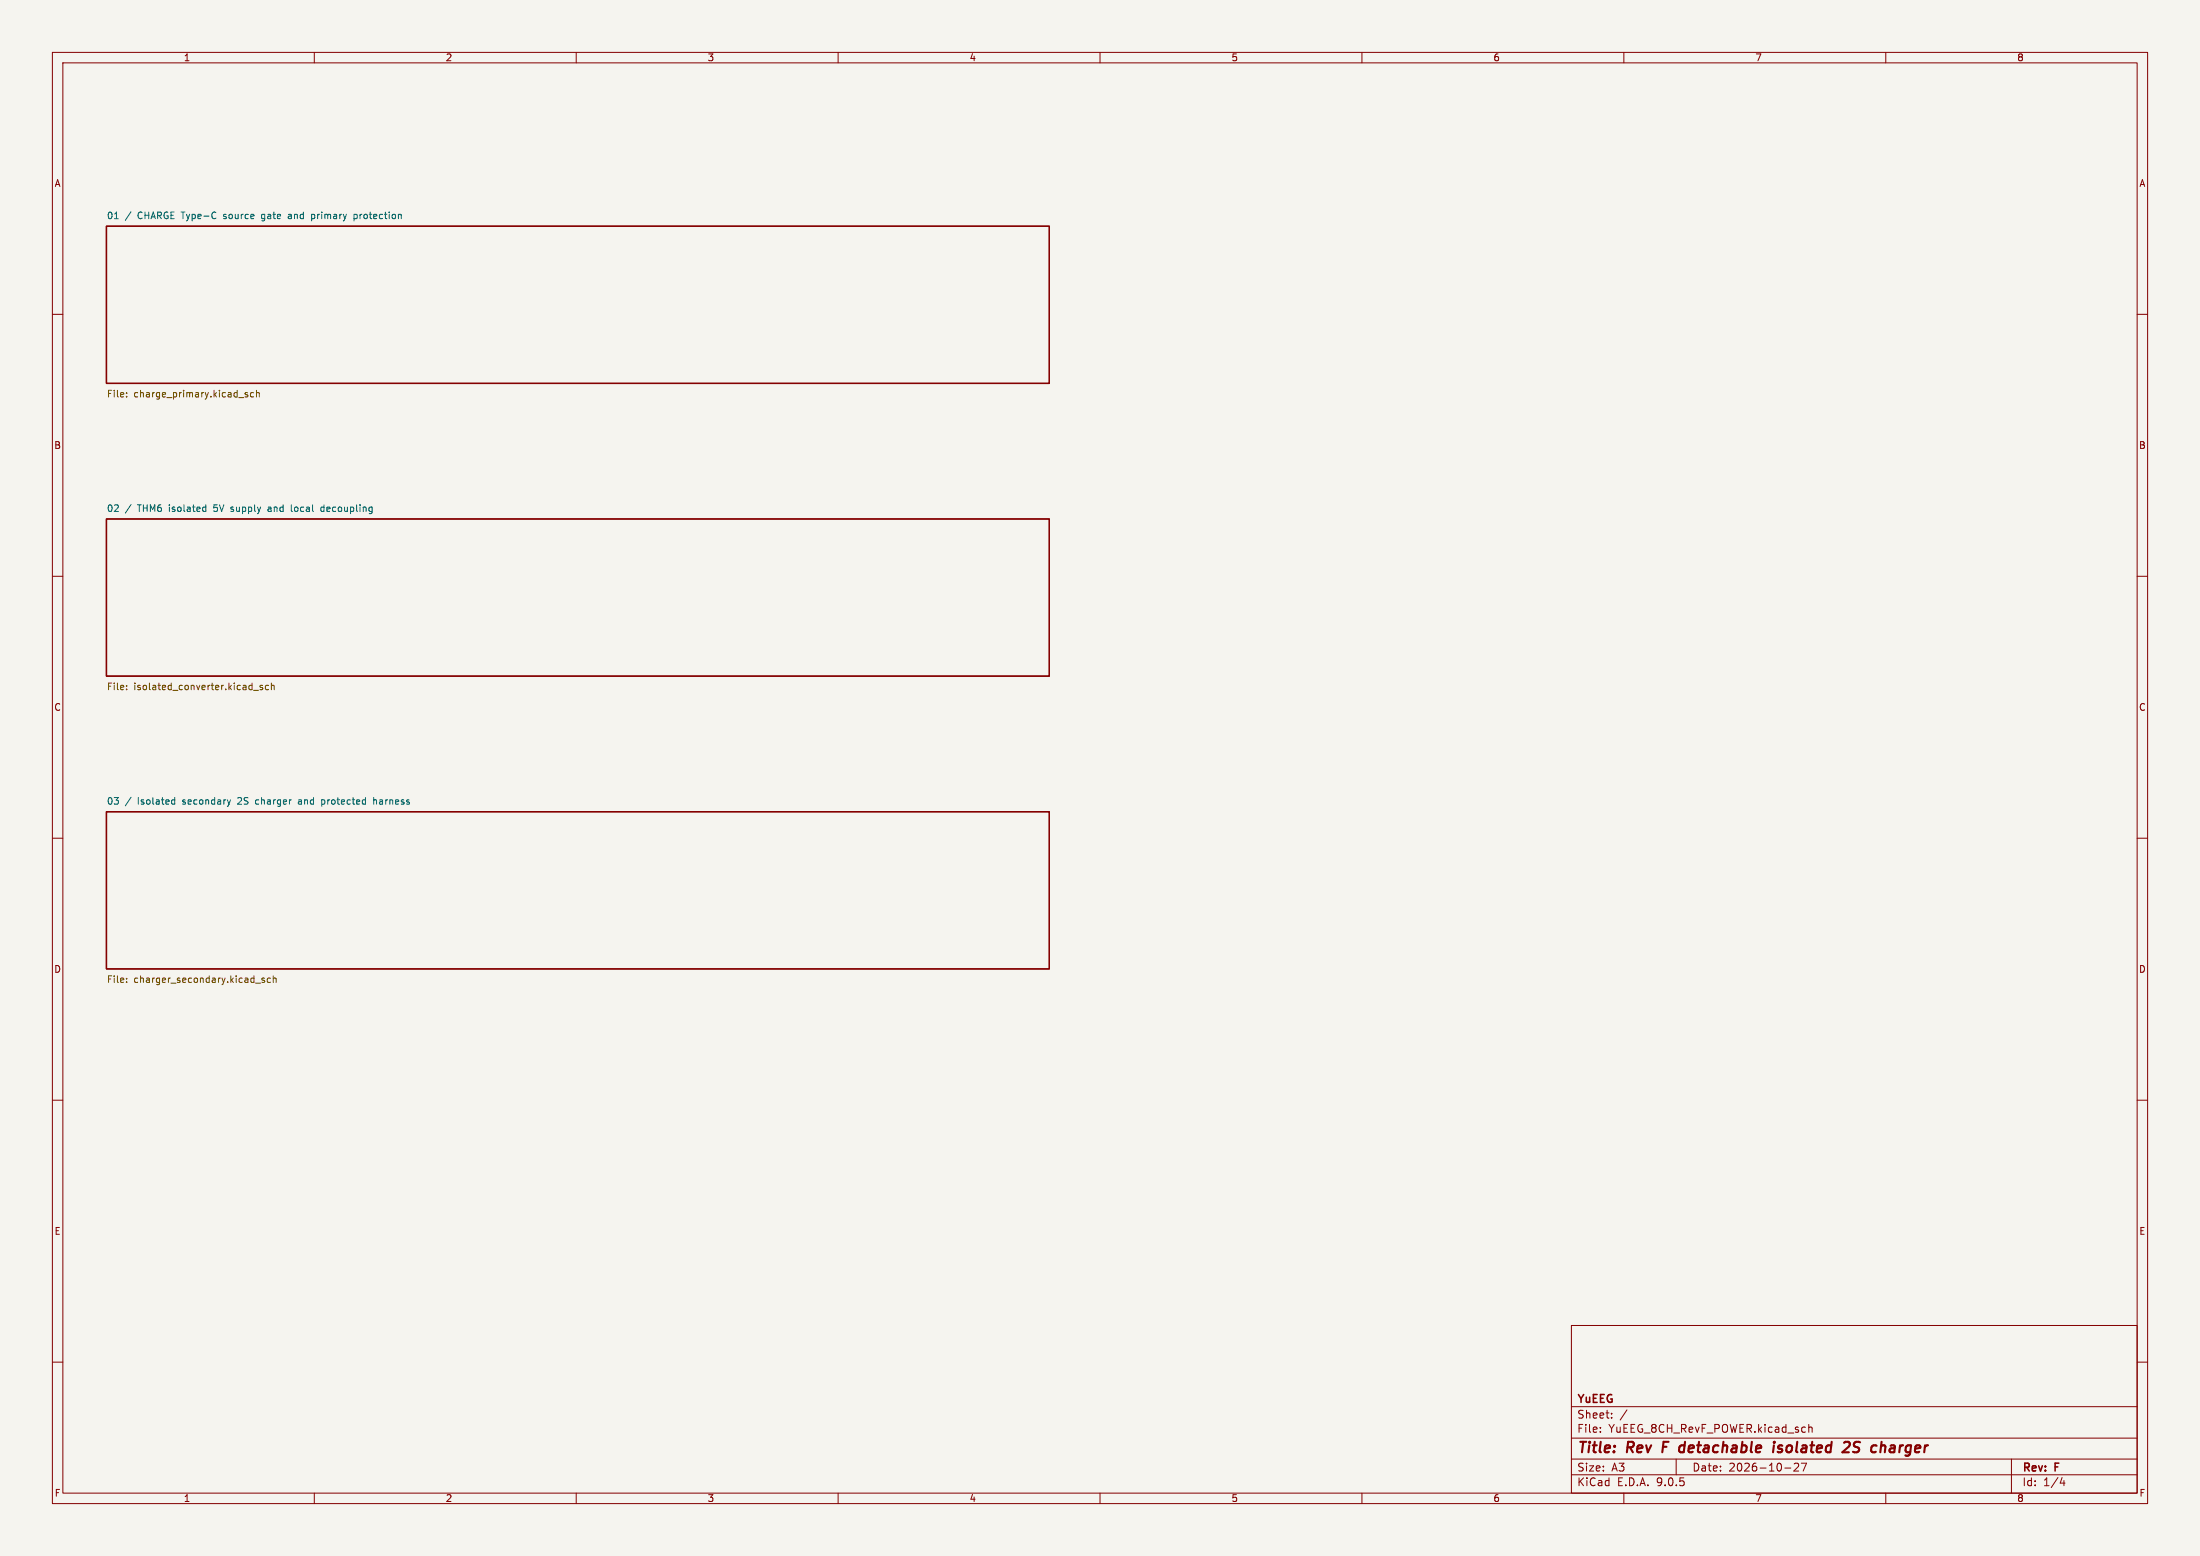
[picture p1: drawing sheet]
<svg xmlns="http://www.w3.org/2000/svg" width="420mm" height="297mm" viewBox="0 0 420 297" stroke-linecap="round" stroke-linejoin="round" font-family="sans-serif">
<path d="M0 0h420v297h-420z" fill="#f5f4ef" stroke="#f5f4ef" stroke-width=".19"/>
<g fill="none" stroke="#840000" stroke-width=".19">
<path d="M10 10h400v277h-400zM12 12h396v273h-396zM60 10v2M110 10v2M160 10v2M210 10v2M260 10v2M310 10v2M360 10v2M10 60h2M408 60h2M10 110h2"/>
<path d="M408 110h2M10 160h2M408 160h2M10 210h2M408 210h2M300 253h108v32h-108zM10 260h2M300 278.5h108M300 274.5h108M300 268.5h108M305.5 273.2v.2M305.5 272.5v.1"/>
<path d="M307.7 270.5v.2M307.7 269.8v.1M310.6 269.1l-1.3 1.9M320 278.5v3M342.5 279.4l.6-.1 .2 .1 .1 .3-1 1.1h1M343.9 279.3h1l-.7 1.5M345.3 271.9v1.5M345.3 272.5l.2-.1 .4 .1v.9M384 278.5v6.5M408 260h2M60 285v2M110 285v2"/>
<path d="M160 285v2M210 285v2M260 285v2M300 281.5h108M310 285v2M340.7 280.2h1.2M360 285v2M393.7 282l-.4 1.1h.9M394 282.6v1"/>
</g>
<path d="M317.6 275.2l-.3 2M321 275.9l.6 .1M321.4 277.1l-.2 .1M321.7 275.2l-.3 2M338.6 275.9l-.1 1.3M338.7 275.2v.2M340.2 276.9l-.3 .3-.6-.1M340.3 276a.49 .49 0 0 0-.8 .3v.1l.7 .2M352.3 275.2l.7 .1 .1 .5-.1 .3-1.3 1.1h1.3M353.7 277.1l.8 .1M354.3 275.2l-.2 .1a.46 .46 0 0 0-.2 .5 .46 .46 0 0 0 .3 .4l.4 .1M359.7 275.9l.2 .3-.1 1" fill="none" stroke="#840000" stroke-width=".4"/>
<path d="M20.3 43.2h180v30h-180zM20.3 99.1h180v30h-180zM20.3 154.9h180v30h-180z" fill="none" stroke="#840000" stroke-width=".25"/>
<g fill="none" stroke="#006464" stroke-width=".19">
<path d="M21.9 41.7h.7M50 42.1l.1 .1M50.2 40.9l-.3 .2v.4l.3 .2M55.4 40.9l-.3 .1M55.5 41.3h-.3l-.2 .1 .1 .3h.4M59.5 41l.4-.1 .1 .1M59.5 40.9v1.3M60 41.6l-.1 .1h-.4M67.6 41l.4-.1 .2 .2-.1 .6h-.5M67.6 40.9v1.3M38.9 96.8h.4M39.3 96.4v1.2"/>
<path d="M39.3 97.6h-.4M44.1 97.6h.1M44.2 96.8l-.1 .2 .1 .2M51.6 96.8h-.4M51.6 97.1h-.3l-.2 .2 .1 .3h.4M55.6 96.4v1l.2 .2M61.8 96.8h-.3l-.3 .2 .2 .6h.4M61.8 96.4v1.2M33 152.7h.4M33.4 152.2v1.3M33.4 153.4l-.4 .1M44 152.7l-.3 .8"/>
<path d="M49 152.7l-.2 .2v.4l.2 .2M57.4 152.7h-.4M57.4 153h-.3l-.2 .2 .1 .2 .4 .1M61.4 152.7h.4l.2 .1M61.4 152.7v1.2M62 153.4l-.2 .1-.4-.1M71.3 152.8l.2-.1h.3l.1 .8M71.3 152.2v1.3"/>
</g>
<g fill="none" stroke="#725600" stroke-width=".19">
<path d="M24.2 75.7v.1M24.2 75v.1M47.3 75l-.3-.1-.2 .2v.2l.5 .1v.3h-.5M48.4 75l-.3-.1-.3 .3 .1 .5h.5M49 75l.1-.1 .3 .1 .1 .8M49 74.5v1.3M24.2 130.9v.1M24.2 131.5v.2M48.4 131.8h1M50.1 130.9l-.3-.1-.2 .2 .1 .2 .4 .1v.3h-.5M51.3 130.9l-.4-.1-.2 .2 .1 .6h.5M51.8 130.9l.2-.1 .3 .1 .1 .8"/>
<path d="M51.8 130.4v1.3M24.2 186.7v.2M24.2 187.4v.1M48.8 187.7h1M50.5 186.7h-.3l-.2 .2 .1 .1 .4 .2v.3h-.5M51.6 186.7h-.3l-.3 .2 .1 .6h.5M52.2 186.8l.2-.1h.3v.8M52.2 186.3v1.2"/>
</g>
<g font-size="2.8" fill="#840000">
<text x="301" y="277.9">Title:</text>
<text x="310.6" y="277.9">Rev</text>
<text x="318.2" y="277.9">F</text>
<text x="322.2" y="277.9">detachable</text>
<text x="341" y="277.9">isolated</text>
<text x="355.2" y="277.9">2S</text>
<text x="361.3" y="277.9">charger</text>
</g>
<g font-size="2.1" fill="#840000">
<text x="301" y="268.2">YuEEG</text>
<text x="301" y="273.7">File:</text>
<text x="301" y="271">Sheet:</text>
<text x="307.1" y="273.7">YuEEG_8CH_RevF_POWER.kicad_sch</text>
<text x="301" y="281.1">Size:</text>
<text x="307.6" y="281.1">A3</text>
<text x="323" y="281.1">Date:</text>
<text x="330" y="281.1">2026-10-27</text>
<text x="386" y="281.3">Rev:</text>
<text x="392.4" y="281.3">F</text>
<text x="301" y="283.9">KiCad</text>
<text x="308.7" y="283.9">E.D.A.</text>
<text x="316.3" y="283.9">9.0.5</text>
<text x="386" y="283.9">Id:</text>
<text x="390.1" y="283.9">1/4</text>
</g>
<g font-size="1.8" fill="#840000">
<text x="35" y="11.9">1</text>
<text x="85" y="11.9">2</text>
<text x="135" y="11.9">3</text>
<text x="185" y="11.9">4</text>
<text x="235" y="11.9">5</text>
<text x="285" y="11.9">6</text>
<text x="335" y="11.9">7</text>
<text x="385" y="11.9">8</text>
<text x="10.3" y="35.9">A</text>
<text x="408.3" y="35.9">A</text>
<text x="10.3" y="85.9">B</text>
<text x="408.2" y="85.9">B</text>
<text x="10.3" y="135.9">C</text>
<text x="408.2" y="135.9">C</text>
<text x="10.3" y="185.9">D</text>
<text x="408.2" y="185.9">D</text>
<text x="10.3" y="235.9">E</text>
<text x="408.3" y="235.9">E</text>
<text x="10.3" y="285.9">F</text>
<text x="35" y="286.9">1</text>
<text x="85" y="286.9">2</text>
<text x="135" y="286.9">3</text>
<text x="185" y="286.9">4</text>
<text x="235" y="286.9">5</text>
<text x="285" y="286.9">6</text>
<text x="335" y="286.9">7</text>
<text x="385" y="286.9">8</text>
<text x="408.3" y="285.9">F</text>
</g>
<g font-size="1.8" fill="#006464">
<text x="20.3" y="41.9">01</text>
<text x="23.9" y="41.9">/</text>
<text x="26.4" y="41.9">CHARGE Type-C</text>
<text x="43.1" y="41.9">source</text>
<text x="50.6" y="41.9">gate</text>
<text x="55.9" y="41.9">and</text>
<text x="60.5" y="41.9">primary</text>
<text x="68.8" y="41.9">protection</text>
<text x="20.3" y="97.8">02</text>
<text x="23.9" y="97.8">/</text>
<text x="26.4" y="97.8">THM6</text>
<text x="32.5" y="97.8">isolated</text>
<text x="41.3" y="97.8">5V</text>
<text x="44.7" y="97.8">supply</text>
<text x="52" y="97.8">and</text>
<text x="56.6" y="97.8">local</text>
<text x="62.5" y="97.8">decoupling</text>
<text x="20.3" y="153.7">03</text>
<text x="23.9" y="153.7">/</text>
<text x="26.4" y="153.7">Isolated</text>
<text x="35.1" y="153.7">secondary</text>
<text x="45.9" y="153.7">2S</text>
<text x="49.5" y="153.7">charger</text>
<text x="57.8" y="153.7">and</text>
<text x="62.4" y="153.7">protected</text>
<text x="72.6" y="153.7">harness</text>
</g>
<g font-size="1.8" fill="#725600">
<text x="20.3" y="76.2">File:</text>
<text x="25.5" y="76.2">charge_primary.kicad_sch</text>
<text x="20.3" y="132.1">File:</text>
<text x="25.5" y="132.1">isolated_converter.kicad_sch</text>
<text x="20.3" y="187.9">File:</text>
<text x="25.5" y="187.9">charger_secondary.kicad_sch</text>
</g>
</svg>
